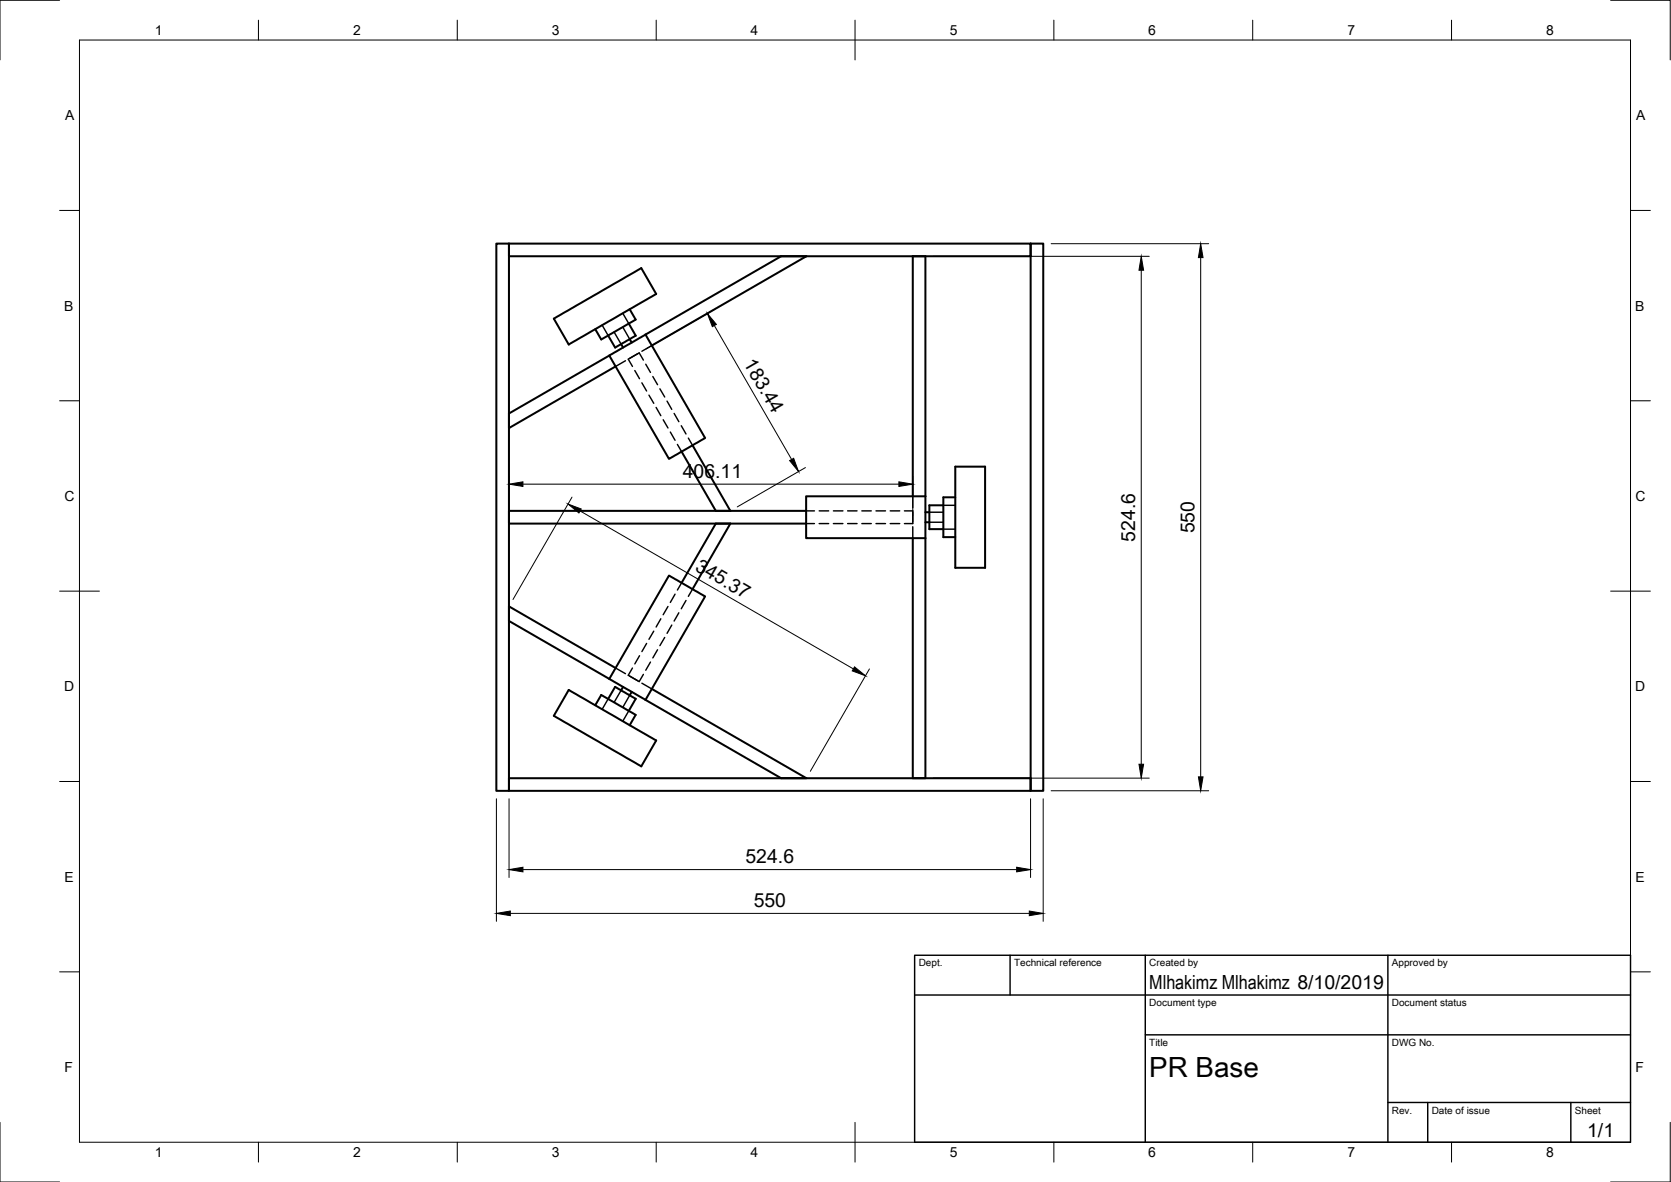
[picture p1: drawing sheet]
<svg xmlns="http://www.w3.org/2000/svg" width="420mm" height="297mm" viewBox="0 0 420 297" stroke-linecap="round" stroke-linejoin="round" font-family="sans-serif">
<!-- layer: Visible -->
<g fill="none" stroke="#000" stroke-width=".51">
<path d="M124.8 61.2h3.2v137.5h-3.2zM128 61.2h131.1v3.2h-131.1zM158.3 77.7l1.5 2.6-.9 .5-7.7 4.5-1.5-2.6M259.1 61.2h3.2v137.5h-3.2zM139.3 80.1l21.9-12.7 3.8 6.5-22 12.7zM153.2 89.4l-25.2 14.5v3.7l26.8-15.5M156.2 86.5l.5 .8M158.1 81.3l1.7 3.1-5.1 2.9-1.8-3M158.3 85.2l.5 .9M162.3 84.1l-9.1 5.3M162.3 84.1l15 26-2 1.1-7.1 4.1-15-25.9M162.3 84.1l34.1-19.7h6.4l-38.9 22.4"/>
<path d="M171.4 113.5l8.6 14.9M174.1 111.9l9.5 16.5M240.2 117.3h7.5v25.4h-7.5zM180 131.6l-8.6 14.9M183.6 131.6l-9.5 16.4M202.7 128.4h-74.7v3.2h74.7M229.5 135.2v60.4h3.2v-60.4M229.5 124.7v-60.3h3.2v60.3M232.7 124.7v10.5M232.7 124.7h-30v10.5h30M232.7 128.7h1M232.7 131.2h1"/>
<path d="M237.2 127h-3.5v6h3.5M240.2 125h-3v10h3M143 173.4l22 12.7-3.8 6.5-21.9-12.7zM149.7 177.2l1.5-2.5 7.7 4.4 .9 .5-1.5 2.7M152.9 175.6l1.8-3 5.1 3-1.7 3.1M153.2 170.6l9.1 5.3M153.2 170.6l15-26 7.1 4.1 2 1.2-15 26M154.8 167.9l-26.8-15.5v3.6l25.2 14.6M156.7 172.6l-.5 .9M158.8 173.9l-.5 .8M163.9 173.1l38.9 22.5h-6.4l-34.1-19.7M128 195.6h131.1v3.1h-131.1z"/>
</g>
<!-- layer: Hidden -->
<g fill="none" stroke="#000" stroke-width=".36">
<path d="M156.6 78.7l1.5 2.6M151.4 81.7l1.5 2.6M154.4 83.4l1.8 3.1M156.6 82.2l1.7 3M157.3 90.7l-2.5 1.4M159.6 93.1l1.2 2.1M160.4 88.9l-2.1 1.2M161.4 96.2l1.2 2.1M161.8 90.5l-1.1-1.8-2.7 1.6 1 1.8M162.4 91.5l1.2 2.1M163.2 99.3l1.2 2.1M163.9 86.8l-2.5 1.5"/>
<path d="M164.1 94.6l1.2 2.1M165.9 97.7l1.2 2.1M165 102.4l1.2 2.1M166.8 105.5l1.2 2.1M167.7 100.8l1.2 2.1M168.6 108.6l1.1 2M169.5 103.9l1.2 2.1M170.3 111.7l1.1 1.8M171.3 107l1.2 2.1M173.1 110.1l1 1.8M202.7 128.4h2.1M202.7 131.6h2.1"/>
<path d="M206 128.4h2.4M206 131.6h2.4M209.5 128.4h2.4M209.5 131.6h2.4M213.1 128.4h2.4M213.1 131.6h2.4M216.7 128.4h2.4M216.7 131.6h2.4M220.3 128.4h2.4M220.3 131.6h2.4M223.8 128.4h2.4M223.8 131.6h2.4"/>
<path d="M227.4 128.4h2.1v3.2h-2.1M229.5 124.7v2.9M229.5 132.4v2.8M233.7 128.7h3.5M233.7 131.2h3.5M237.2 127h3M237.2 133h3M164.4 158.6l-1.2 2.1M166.2 155.5l-1.2 2.1M168 152.4l-1.2 2.1M168.9 157.1l-1.2 2.1M169.7 149.3l-1.1 2.1"/>
<path d="M170.7 154l-1.2 2.1M171.4 146.5l-1.1 1.8M172.5 150.9l-1.2 2.1M174.1 148l-1 1.9M152.9 175.6l-1.5 2.7M154.8 167.9l2.5 1.4M156.2 173.5l-1.8 3M158.1 178.7l-1.5 2.5M158.3 169.9l2.1 1.2M158.3 174.7l-1.7 3.1M159 167.9l-1 1.8 2.7 1.6 1.1-1.8M160.8 164.8l-1.2 2"/>
<path d="M161.4 171.7l2.5 1.4M162.6 161.7l-1.2 2.1M163.6 166.4l-1.2 2M165.3 163.3l-1.2 2M167.1 160.2l-1.2 2"/>
</g>
<!-- layer: Border -->
<g fill="none" stroke="#000" stroke-width=".25">
<path d="M15 .1h-15v15M20 10.1h390v276.9h-390zM65 5.1v5M115 5.1v5M165 5.1v5M215 5.1v10M265 5.1v5M315 5.1v5M365 5.1v5M405 .1h15v15M15 52.9h5M410 52.9h5"/>
<path d="M15 100.7h5M410 100.7h5M15 148.6h10M405 148.6h10M15 196.4h5M410 196.4h5M15 244.2h5M410 244.2h5M0 282.1v14.9h15M65 287v5M115 287v5M165 287v5"/>
<path d="M215 282.1v9.9M265 287v5M315 287v5M365 287v5M420 282.1v14.9h-15"/>
</g>
<!-- layer: TitleBlock -->
<path d="M230 240.1h180v46.9h-180zM230 250h180M254 240.1v9.9M288 240.1v46.9M349 240.1v46.9M288 260.1h122M349 277.1h61M359 277.1v9.9M395 277.1v9.9" fill="none" stroke="#000" stroke-width=".36"/>
<!-- layer: Dimensions -->
<g fill="none" stroke="#000" stroke-width=".25">
<path d="M179.6 77.8l-17.1 9.9M234.7 64.4h54.3M264.3 61.2h39.6M287 67.9v124.2M301.9 64.7v130.5M179.6 81.8l19.5 33.7M128 119.7v9.9M202.5 117.5l-17.1 9.9M229.5 119.7v9.9M131.5 121.7h94.5M143.8 124.9l-14.8 25.8M145.9 128.4l68.7 39.7"/>
<path d="M218.6 168.1l-14.8 25.7M234.7 195.5h54.3M264.3 198.7h39.6M124.8 200.7v30.8M128 200.7v19.8M131.5 218.5h124.1M259.1 200.7v19.8M262.3 200.7v30.8M128.3 229.5h130.5"/>
</g>
<g fill="#000" stroke="#000" stroke-width=".25">
<path d="M287 64.4l.5 3.5h-1.1zM301.9 61.2l.6 3.5h-1.2zM177.9 78.8l2.2 2.7-1 .6zM198.5 115.7l1.1-.5 1.2 3.3zM128 121.7l3.5-.6v1.1zM142.8 126.7l3.4 1.2-.6 1zM226 121.1l3.5 .6-3.5 .5zM214.9 167.6l2.7 2.2-3.3-1.2zM286.4 192.1h1.1l-.5 3.4zM301.3 195.2h1.2l-.6 3.5zM128 218.5l3.5-.6v1.2zM255.6 217.9l3.5 .6-3.5 .6z"/>
<path d="M124.8 229.5l3.5-.6v1.2zM258.8 228.9l3.5 .6-3.5 .6z"/>
</g>
<text font-size="7" x="289" y="270.6">PR Base</text>
<g font-size="4.9">
<text x="186.9" y="91.3" transform="rotate(60 186.9 91.3)">183.44</text>
<text x="171.7" y="120.1">406.11</text>
<text x="285.4" y="136.1" transform="rotate(-90 285.4 136.1)">524.6</text>
<text x="300.3" y="134" transform="rotate(-90 300.3 134)">550</text>
<text x="174.5" y="143.2" transform="rotate(30 174.5 143.2)">345.37</text>
<text x="187.5" y="217">524.6</text>
<text x="189.5" y="228">550</text>
<text x="289" y="248.5">Mlhakimz Mlhakimz 8/10/2019</text>
<text x="399.1" y="285.7">1/1</text>
</g>
<g font-size="3.5">
<text x="39" y="8.8">1</text>
<text x="88.8" y="8.8">2</text>
<text x="138.8" y="8.8">3</text>
<text x="188.7" y="8.8">4</text>
<text x="238.8" y="8.8">5</text>
<text x="288.7" y="8.8">6</text>
<text x="338.8" y="8.8">7</text>
<text x="388.8" y="8.8">8</text>
<text x="16.4" y="30.2">A</text>
<text x="411.4" y="30.2">A</text>
<text x="16.2" y="78">B</text>
<text x="411.2" y="78">B</text>
<text x="16.2" y="125.9">C</text>
<text x="411.2" y="125.9">C</text>
<text x="16.2" y="173.7">D</text>
<text x="411.2" y="173.7">D</text>
<text x="16.2" y="221.6">E</text>
<text x="411.2" y="221.6">E</text>
<text x="16.2" y="269.4">F</text>
<text x="411.2" y="269.4">F</text>
<text x="39" y="290.8">1</text>
<text x="88.8" y="290.8">2</text>
<text x="138.8" y="290.8">3</text>
<text x="188.7" y="290.8">4</text>
<text x="238.8" y="290.8">5</text>
<text x="288.7" y="290.8">6</text>
<text x="338.8" y="290.8">7</text>
<text x="388.8" y="290.8">8</text>
</g>
<g font-size="2.5">
<text x="231" y="242.9">Dept.</text>
<text x="255" y="242.9">Technical reference</text>
<text x="289" y="242.9">Created by</text>
<text x="350" y="242.9">Approved by</text>
<text x="289" y="252.8">Document type</text>
<text x="350" y="252.8">Document status</text>
<text x="289" y="262.9">Title</text>
<text x="350" y="262.9">DWG No.</text>
<text x="350" y="279.9">Rev.</text>
<text x="360" y="279.9">Date of issue</text>
<text x="396" y="279.9">Sheet</text>
</g>
</svg>
